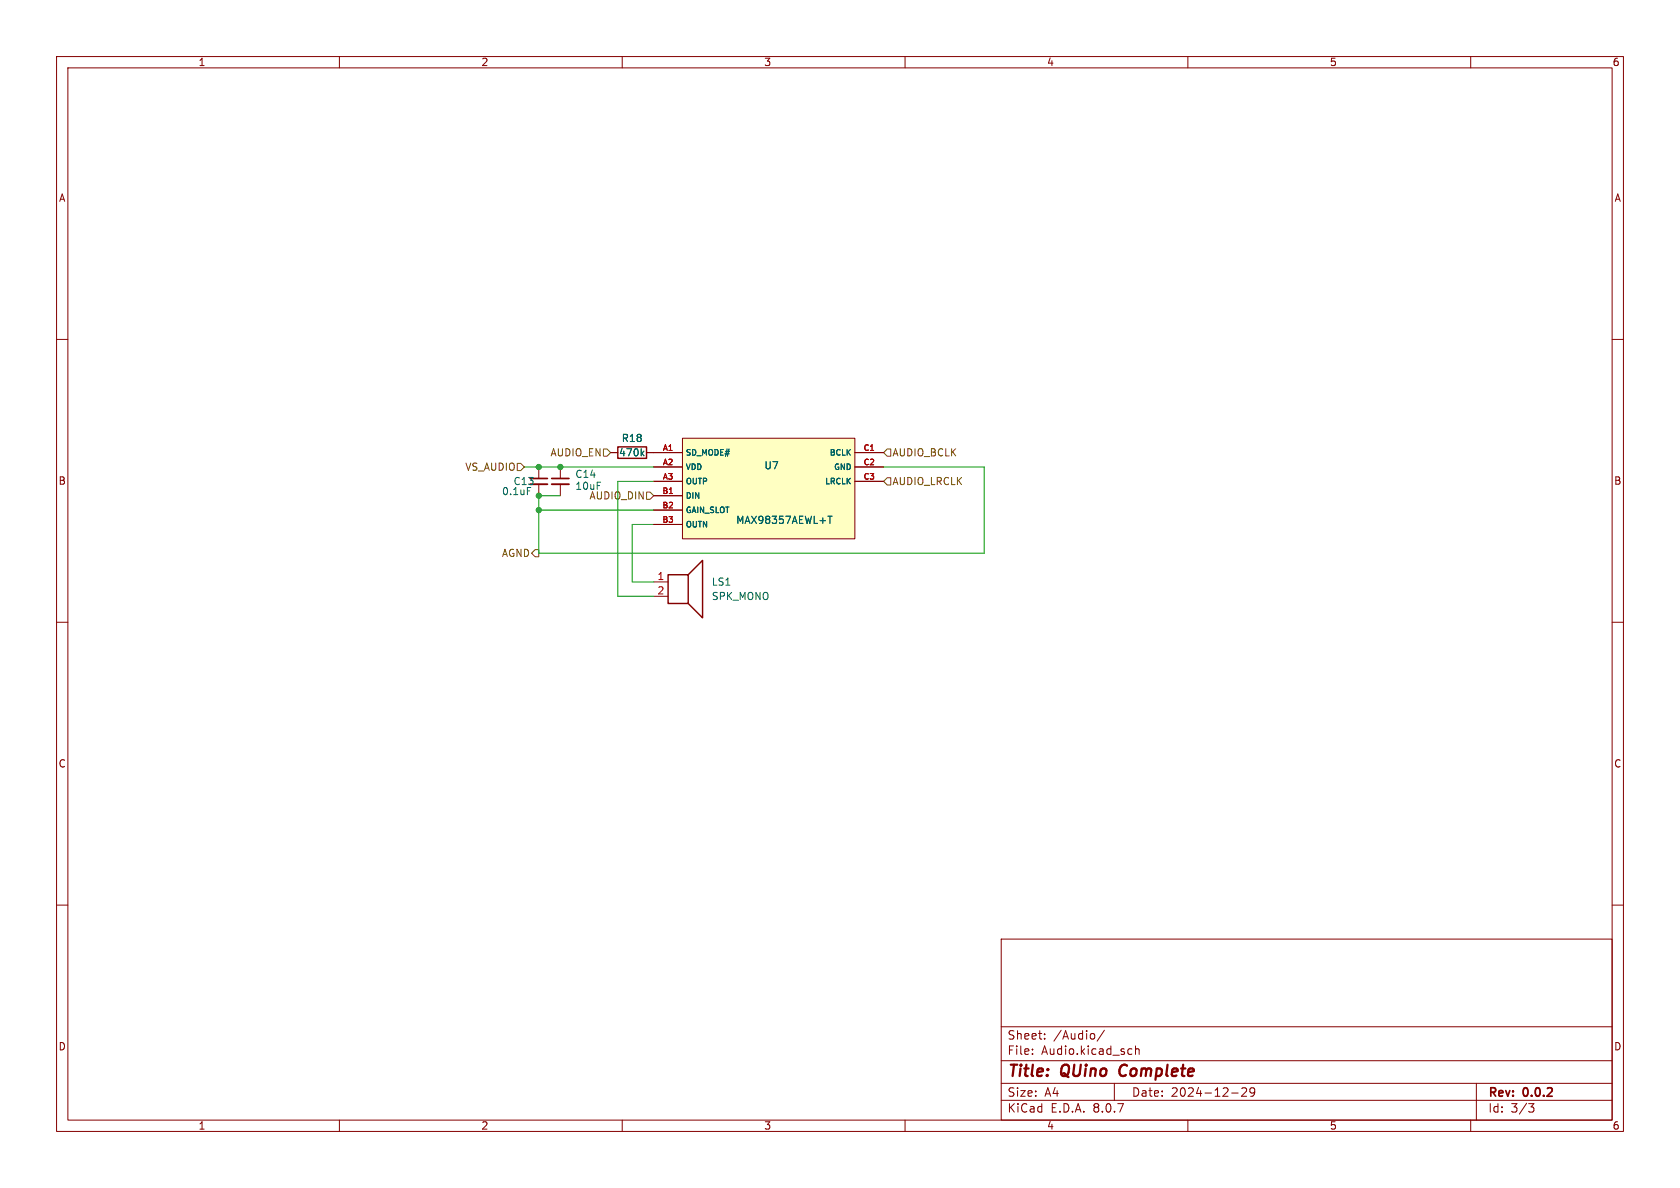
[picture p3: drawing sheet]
(kicad_sch
 (version 20231120)
 (generator "eeschema")
 (generator_version "8.0")
 (paper "A4")
 (title_block
  (title "QUino Complete")
  (date "2024-12-29")
  (rev "0.0.2"))
 (lib_symbols
  (symbol "Device:C_Small"
   (pin_numbers hide)
   (pin_names
    (offset 0.254) hide) (exclude_from_sim no) (in_bom yes) (on_board yes)
   (property "Reference" "C" (at 0.254 1.778 0) (effects (font (size 1.27 1.27)) (justify left)))
   (property "Value" "C_Small" (at 0.254 -2.032 0) (effects (font (size 1.27 1.27)) (justify left)))
   (property "Footprint" "" (at 0 0 0) (effects (font (size 1.27 1.27)) (hide yes)))
   (property "Datasheet" "~" (at 0 0 0) (effects (font (size 1.27 1.27)) (hide yes)))
   (property "Description" "Unpolarized capacitor, small symbol" (at 0 0 0) (effects (font (size 1.27 1.27)) (hide yes)))
   (symbol "C_Small_0_1"
    (polyline (pts (xy -1.524 -0.508) (xy 1.524 -0.508)) (stroke (width 0.3302) (type default)) (fill (type none)))
    (polyline (pts (xy -1.524 0.508) (xy 1.524 0.508)) (stroke (width 0.3048) (type default)) (fill (type none))))
   (symbol "C_Small_1_1"
    (pin passive line (at 0 2.54 270) (length 2.032) (name "~" (effects (font (size 1.27 1.27)))) (number "1" (effects (font (size 1.27 1.27)))))
    (pin passive line (at 0 -2.54 90) (length 2.032) (name "~" (effects (font (size 1.27 1.27)))) (number "2" (effects (font (size 1.27 1.27)))))))
  (symbol "Device:R"
   (pin_numbers hide)
   (pin_names
    (offset 0)) (exclude_from_sim no) (in_bom yes) (on_board yes)
   (property "Reference" "R" (at 2.032 0 90) (effects (font (size 1.27 1.27))))
   (property "Value" "R" (at 0 0 90) (effects (font (size 1.27 1.27))))
   (property "Footprint" "" (at -1.778 0 90) (effects (font (size 1.27 1.27)) (hide yes)))
   (property "Datasheet" "~" (at 0 0 0) (effects (font (size 1.27 1.27)) (hide yes)))
   (property "Description" "Resistor" (at 0 0 0) (effects (font (size 1.27 1.27)) (hide yes)))
   (symbol "R_0_1"
    (rectangle (start -1.016 -2.54) (end 1.016 2.54) (stroke (width 0.254) (type default)) (fill (type none))))
   (symbol "R_1_1"
    (pin passive line (at 0 3.81 270) (length 1.27) (name "~" (effects (font (size 1.27 1.27)))) (number "1" (effects (font (size 1.27 1.27)))))
    (pin passive line (at 0 -3.81 90) (length 1.27) (name "~" (effects (font (size 1.27 1.27)))) (number "2" (effects (font (size 1.27 1.27)))))))
  (symbol "Device:Speaker"
   (pin_names
    (offset 0) hide) (exclude_from_sim no) (in_bom yes) (on_board yes)
   (property "Reference" "LS" (at 1.27 5.715 0) (effects (font (size 1.27 1.27)) (justify right)))
   (property "Value" "Speaker" (at 1.27 3.81 0) (effects (font (size 1.27 1.27)) (justify right)))
   (property "Footprint" "" (at 0 -5.08 0) (effects (font (size 1.27 1.27)) (hide yes)))
   (property "Datasheet" "~" (at -0.254 -1.27 0) (effects (font (size 1.27 1.27)) (hide yes)))
   (property "Description" "Speaker" (at 0 0 0) (effects (font (size 1.27 1.27)) (hide yes)))
   (symbol "Speaker_0_0"
    (rectangle (start -2.54 1.27) (end 1.016 -3.81) (stroke (width 0.254) (type default)) (fill (type none)))
    (polyline (pts (xy 1.016 1.27) (xy 3.556 3.81) (xy 3.556 -6.35) (xy 1.016 -3.81)) (stroke (width 0.254) (type default)) (fill (type none))))
   (symbol "Speaker_1_1"
    (pin input line (at -5.08 0 0) (length 2.54) (name "1" (effects (font (size 1.27 1.27)))) (number "1" (effects (font (size 1.27 1.27)))))
    (pin input line (at -5.08 -2.54 0) (length 2.54) (name "2" (effects (font (size 1.27 1.27)))) (number "2" (effects (font (size 1.27 1.27)))))))
  (symbol "JLCPCB:MAX98357AEWL+T" (exclude_from_sim no) (in_bom yes) (on_board yes)
   (property "Reference" "U" (at 0 1.27 0) (effects (font (size 1.27 1.27))))
   (property "Value" "MAX98357AEWL+T" (at 0 -2.54 0) (effects (font (size 1.27 1.27))))
   (property "Footprint" "JLCPCB:WLP-9_L1.4-W1.3-P0.40-R3-C3-BR" (at 0 -10.16 0) (effects (font (size 1.27 1.27)
    (italic yes)) (hide yes)))
   (property "Datasheet" "https://atta.szlcsc.com/upload/public/pdf/source/20210106/C2682619_15CCD654F2C559A2FC5FDCA8EA0D4E6D.pdf" (at -2.286 0.127 0) (effects (font (size 1.27 1.27)) (justify left) (hide yes)))
   (property "Description" "" (at 0 0 0) (effects (font (size 1.27 1.27)) (hide yes)))
   (property "LCSC" "C2682619" (at 0 0 0) (effects (font (size 1.27 1.27)) (hide yes)))
   (symbol "MAX98357AEWL+T_0_1"
    (rectangle (start -15.24 7.62) (end 15.24 -10.16) (stroke (width 0) (type default)) (fill (type background)))
    (pin unspecified line (at -20.32 2.54 0) (length 5.08) (name "VDD" (effects (font (size 1 1)))) (number "A2" (effects (font (size 1 1)))))
    (pin unspecified line (at -20.32 0 0) (length 5.08) (name "OUTP" (effects (font (size 1 1)))) (number "A3" (effects (font (size 1 1)))))
    (pin unspecified line (at -20.32 -2.54 0) (length 5.08) (name "DIN" (effects (font (size 1 1)))) (number "B1" (effects (font (size 1 1)))))
    (pin unspecified line (at -20.32 -5.08 0) (length 5.08) (name "GAIN_SLOT" (effects (font (size 1 1)))) (number "B2" (effects (font (size 1 1)))))
    (pin unspecified line (at -20.32 -7.62 0) (length 5.08) (name "OUTN" (effects (font (size 1 1)))) (number "B3" (effects (font (size 1 1)))))
    (pin unspecified line (at 20.32 5.08 180) (length 5.08) (name "BCLK" (effects (font (size 1 1)))) (number "C1" (effects (font (size 1 1)))))
    (pin unspecified line (at 20.32 2.54 180) (length 5.08) (name "GND" (effects (font (size 1 1)))) (number "C2" (effects (font (size 1 1)))))
    (pin unspecified line (at 20.32 0 180) (length 5.08) (name "LRCLK" (effects (font (size 1 1)))) (number "C3" (effects (font (size 1 1))))))
   (symbol "MAX98357AEWL+T_1_1"
    (pin unspecified line (at -20.32 5.08 0) (length 5.08) (name "SD_MODE#" (effects (font (size 1 1)))) (number "A1" (effects (font (size 1 1))))))))
 (junction
  (at 99.06 82.55)
  (diameter 0)
  (color 0 0 0 0))
 (junction
  (at 95.25 90.17)
  (diameter 0)
  (color 0 0 0 0))
 (junction
  (at 95.25 82.55)
  (diameter 0)
  (color 0 0 0 0))
 (junction
  (at 95.25 87.63)
  (diameter 0)
  (color 0 0 0 0))
 (wire
  (pts (xy 115.57 92.71) (xy 111.76 92.71))
  (stroke (width 0) (type default)))
 (wire
  (pts (xy 99.06 82.55) (xy 115.57 82.55))
  (stroke (width 0) (type default)))
 (wire
  (pts (xy 115.57 105.41) (xy 109.22 105.41))
  (stroke (width 0) (type default)))
 (wire
  (pts (xy 95.25 87.63) (xy 95.25 90.17))
  (stroke (width 0) (type default)))
 (wire
  (pts (xy 92.71 82.55) (xy 95.25 82.55))
  (stroke (width 0) (type default)))
 (wire
  (pts (xy 173.99 97.79) (xy 95.25 97.79))
  (stroke (width 0) (type default)))
 (wire
  (pts (xy 111.76 102.87) (xy 115.57 102.87))
  (stroke (width 0) (type default)))
 (wire
  (pts (xy 156.21 82.55) (xy 173.99 82.55))
  (stroke (width 0) (type default)))
 (wire
  (pts (xy 109.22 85.09) (xy 115.57 85.09))
  (stroke (width 0) (type default)))
 (wire
  (pts (xy 95.25 90.17) (xy 115.57 90.17))
  (stroke (width 0) (type default)))
 (wire
  (pts (xy 95.25 82.55) (xy 99.06 82.55))
  (stroke (width 0) (type default)))
 (wire
  (pts (xy 111.76 92.71) (xy 111.76 102.87))
  (stroke (width 0) (type default)))
 (wire
  (pts (xy 95.25 90.17) (xy 95.25 97.79))
  (stroke (width 0) (type default)))
 (wire
  (pts (xy 173.99 82.55) (xy 173.99 97.79))
  (stroke (width 0) (type default)))
 (wire
  (pts (xy 95.25 87.63) (xy 99.06 87.63))
  (stroke (width 0) (type default)))
 (wire
  (pts (xy 109.22 105.41) (xy 109.22 85.09))
  (stroke (width 0) (type default)))
 (hierarchical_label "AGND"
  (shape output)
  (at 95.25 97.79 180)
  (fields_autoplaced yes)
  (effects (font (size 1.27 1.27)) (justify right)))
 (hierarchical_label "VS_AUDIO"
  (shape input)
  (at 92.71 82.55 180)
  (fields_autoplaced yes)
  (effects (font (size 1.27 1.27)) (justify right)))
 (hierarchical_label "AUDIO_EN"
  (shape input)
  (at 107.95 80.01 180)
  (fields_autoplaced yes)
  (effects (font (size 1.27 1.27)) (justify right)))
 (hierarchical_label "AUDIO_BCLK"
  (shape input)
  (at 156.21 80.01 0)
  (fields_autoplaced yes)
  (effects (font (size 1.27 1.27)) (justify left)))
 (hierarchical_label "AUDIO_DIN"
  (shape input)
  (at 115.57 87.63 180)
  (fields_autoplaced yes)
  (effects (font (size 1.27 1.27)) (justify right)))
 (hierarchical_label "AUDIO_LRCLK"
  (shape input)
  (at 156.21 85.09 0)
  (fields_autoplaced yes)
  (effects (font (size 1.27 1.27)) (justify left)))
 (symbol
  (lib_id "Device:C_Small")
  (at 99.06 85.09 0)
  (unit 1)
  (exclude_from_sim no)
  (in_bom yes)
  (on_board yes)
  (dnp no)
  (property "Reference" "C14" (at 101.6 83.82 0) (effects (font (size 1.27 1.27)) (justify left)))
  (property "Value" "10uF" (at 101.6 85.9282 0) (effects (font (size 1.27 1.27)) (justify left)))
  (property "Footprint" "Capacitor_SMD:C_0603_1608Metric" (at 99.06 85.09 0) (effects (font (size 1.27 1.27)) (hide yes)))
  (property "Datasheet" "" (at 99.06 85.09 0) (effects (font (size 1.27 1.27)) (hide yes)))
  (property "Description" "Unpolarized capacitor, small symbol" (at 99.06 85.09 0) (effects (font (size 1.27 1.27)) (hide yes)))
  (property "JLCB-Basic" "1" (at 99.06 85.09 0) (effects (font (size 1.27 1.27)) (hide yes)))
  (property "Price" "0.0043" (at 99.06 85.09 0) (effects (font (size 1.27 1.27)) (hide yes)))
  (property "LCSC" "C19702" (at 99.06 85.09 0) (effects (font (size 1.27 1.27)) (hide yes)))
  (pin "1")
  (pin "2"))
 (symbol
  (lib_id "Device:Speaker")
  (at 120.65 102.87 0)
  (unit 1)
  (exclude_from_sim no)
  (in_bom yes)
  (on_board yes)
  (dnp no)
  (property "Reference" "LS1" (at 125.73 102.87 0) (effects (font (size 1.27 1.27)) (justify left)))
  (property "Value" "SPK_MONO" (at 125.73 105.41 0) (effects (font (size 1.27 1.27)) (justify left)))
  (property "Footprint" "Connector_JST:JST_EH_B2B-EH-A_1x02_P2.50mm_Vertical" (at 120.65 107.95 0) (effects (font (size 1.27 1.27)) (hide yes)))
  (property "Datasheet" "" (at 120.396 104.14 0) (effects (font (size 1.27 1.27)) (hide yes)))
  (property "Description" "" (at 120.65 102.87 0) (effects (font (size 1.27 1.27)) (hide yes)))
  (property "JLCB-Basic" "" (at 120.65 102.87 0) (effects (font (size 1.27 1.27)) (hide yes)))
  (pin "2")
  (pin "1"))
 (symbol
  (lib_id "Device:C_Small")
  (at 95.25 85.09 0)
  (unit 1)
  (exclude_from_sim no)
  (in_bom yes)
  (on_board yes)
  (dnp no)
  (property "Reference" "C13" (at 90.678 85.09 0) (effects (font (size 1.27 1.27)) (justify left)))
  (property "Value" "0.1uF" (at 88.646 86.868 0) (effects (font (size 1.27 1.27)) (justify left)))
  (property "Footprint" "Capacitor_SMD:C_0402_1005Metric" (at 95.25 85.09 0) (effects (font (size 1.27 1.27)) (hide yes)))
  (property "Datasheet" "" (at 95.25 85.09 0) (effects (font (size 1.27 1.27)) (hide yes)))
  (property "Description" "" (at 95.25 85.09 0) (effects (font (size 1.27 1.27)) (hide yes)))
  (property "JLCB-Basic" "1" (at 95.25 85.09 0) (effects (font (size 1.27 1.27)) (hide yes)))
  (property "Price" "0.0009" (at 95.25 85.09 0) (effects (font (size 1.27 1.27)) (hide yes)))
  (property "LCSC" "C1525" (at 95.25 85.09 0) (effects (font (size 1.27 1.27)) (hide yes)))
  (pin "2")
  (pin "1"))
 (symbol
  (lib_id "JLCPCB:MAX98357AEWL+T")
  (at 135.89 85.09 0)
  (unit 1)
  (exclude_from_sim no)
  (in_bom yes)
  (on_board yes)
  (dnp no)
  (property "Reference" "U7" (at 136.398 82.296 0) (effects (font (size 1.27 1.27))))
  (property "Value" "MAX98357AEWL+T" (at 138.684 91.948 0) (effects (font (size 1.27 1.27))))
  (property "Footprint" "JLCPCB:WLP-9_L1.4-W1.3-P0.40-R3-C3-BR" (at 135.89 95.25 0) (effects (font (size 1.27 1.27)
    (italic yes)) (hide yes)))
  (property "Datasheet" "https://atta.szlcsc.com/upload/public/pdf/source/20210106/C2682619_15CCD654F2C559A2FC5FDCA8EA0D4E6D.pdf" (at 133.604 84.963 0) (effects (font (size 1.27 1.27)) (justify left) (hide yes)))
  (property "Description" "" (at 135.89 85.09 0) (effects (font (size 1.27 1.27)) (hide yes)))
  (property "LCSC" "C2682619" (at 135.89 85.09 0) (effects (font (size 1.27 1.27)) (hide yes)))
  (pin "B2")
  (pin "C2")
  (pin "C3")
  (pin "B1")
  (pin "A1")
  (pin "B3")
  (pin "C1")
  (pin "A3")
  (pin "A2"))
 (symbol
  (lib_id "Device:R")
  (at 111.76 80.01 270)
  (unit 1)
  (exclude_from_sim no)
  (in_bom yes)
  (on_board yes)
  (dnp no)
  (property "Reference" "R18" (at 111.76 77.47 90) (effects (font (size 1.27 1.27))))
  (property "Value" "470k" (at 111.76 80.01 90) (effects (font (size 1.27 1.27))))
  (property "Footprint" "Resistor_SMD:R_0603_1608Metric" (at 111.76 78.232 90) (effects (font (size 1.27 1.27)) (hide yes)))
  (property "Datasheet" "https://www.lcsc.com/datasheet/lcsc_datasheet_2206010116_UNI-ROYAL-Uniroyal-Elec-0603WAF4703T5E_C23178.pdf" (at 111.76 80.01 0) (effects (font (size 1.27 1.27)) (hide yes)))
  (property "Description" "" (at 111.76 80.01 0) (effects (font (size 1.27 1.27)) (hide yes)))
  (property "JLCB-Basic" "1" (at 111.76 80.01 0) (effects (font (size 1.27 1.27)) (hide yes)))
  (property "Price" "0.0009" (at 111.76 80.01 0) (effects (font (size 1.27 1.27)) (hide yes)))
  (property "LCSC" "C23178" (at 111.76 80.01 0) (effects (font (size 1.27 1.27)) (hide yes)))
  (pin "2")
  (pin "1")))
